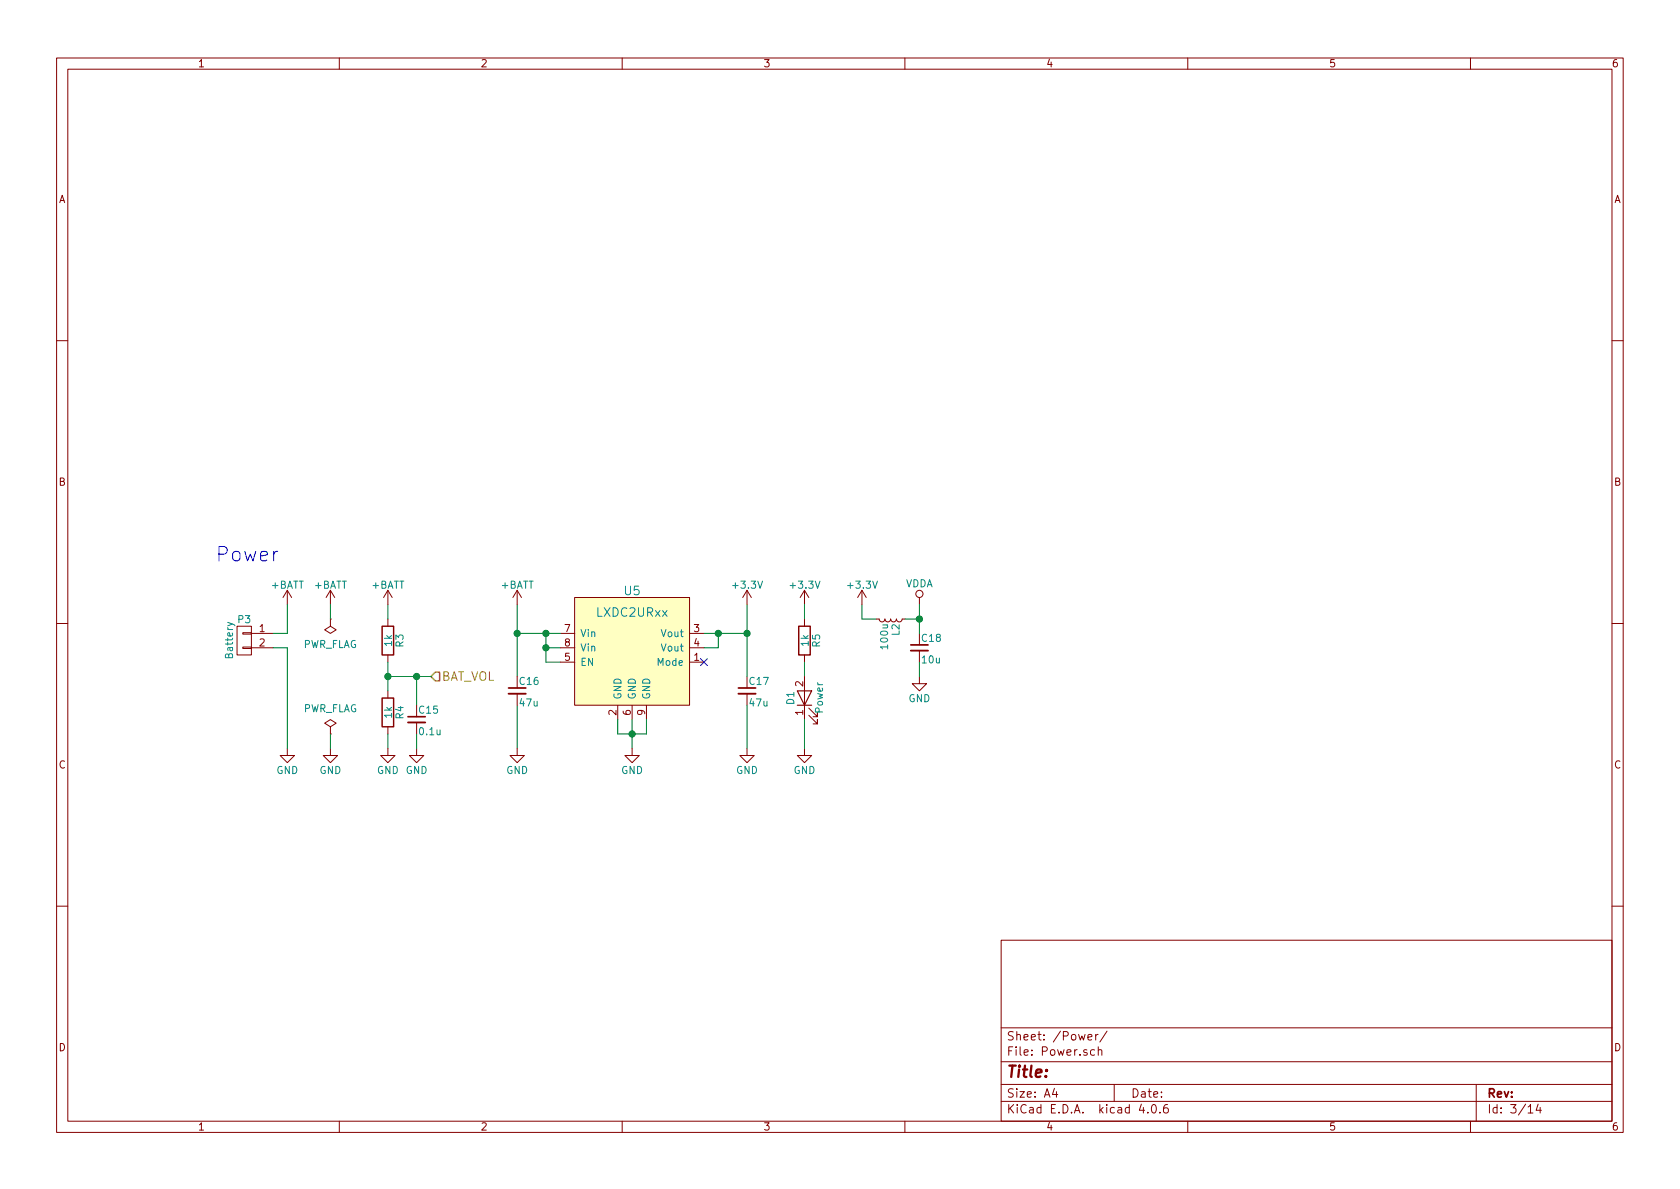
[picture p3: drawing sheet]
EESchema Schematic File Version 2
LIBS:power
LIBS:device
LIBS:transistors
LIBS:conn
LIBS:linear
LIBS:regul
LIBS:74xx
LIBS:cmos4000
LIBS:adc-dac
LIBS:memory
LIBS:xilinx
LIBS:microcontrollers
LIBS:dsp
LIBS:microchip
LIBS:analog_switches
LIBS:motorola
LIBS:texas
LIBS:intel
LIBS:audio
LIBS:interface
LIBS:digital-audio
LIBS:philips
LIBS:display
LIBS:cypress
LIBS:siliconi
LIBS:opto
LIBS:atmel
LIBS:contrib
LIBS:valves
LIBS:KERISE
LIBS:74xgxx
LIBS:ac-dc
LIBS:actel
LIBS:allegro
LIBS:Altera
LIBS:analog_devices
LIBS:battery_management
LIBS:bbd
LIBS:bosch
LIBS:brooktre
LIBS:cmos_ieee
LIBS:dc-dc
LIBS:diode
LIBS:elec-unifil
LIBS:ESD_Protection
LIBS:ftdi
LIBS:gennum
LIBS:graphic
LIBS:hc11
LIBS:ir
LIBS:Lattice
LIBS:leds
LIBS:logo
LIBS:maxim
LIBS:mechanical
LIBS:microchip_dspic33dsc
LIBS:microchip_pic10mcu
LIBS:microchip_pic12mcu
LIBS:microchip_pic16mcu
LIBS:microchip_pic18mcu
LIBS:microchip_pic24mcu
LIBS:microchip_pic32mcu
LIBS:modules
LIBS:motor_drivers
LIBS:motors
LIBS:msp430
LIBS:nordicsemi
LIBS:nxp
LIBS:nxp_armmcu
LIBS:onsemi
LIBS:Oscillators
LIBS:Power_Management
LIBS:powerint
LIBS:pspice
LIBS:references
LIBS:relays
LIBS:rfcom
LIBS:sensors
LIBS:silabs
LIBS:stm8
LIBS:stm32
LIBS:supertex
LIBS:switches
LIBS:transf
LIBS:triac_thyristor
LIBS:ttl_ieee
LIBS:video
LIBS:wiznet
LIBS:Worldsemi
LIBS:Xicor
LIBS:zetex
LIBS:Zilog
LIBS:KERISE-cache
EELAYER 25 0
EELAYER END
$Descr A4 11693 8268
encoding utf-8
Sheet 3 14
Title ""
Date ""
Rev ""
Comp ""
Comment1 ""
Comment2 ""
Comment3 ""
Comment4 ""
$EndDescr
$Comp
L +BATT #PWR24
U 1 1
P 2000 4200
F 0 "#PWR24" H 2000 4050 50  0001 C CNN
F 1 "+BATT" H 2000 4340 50  0000 C CNN
F 2 "" H 2000 4200 50  0000 C CNN
F 3 "" H 2000 4200 50  0000 C CNN
	1    2000 4200
	1    0    0    -1  
$EndComp
Text Notes 1500 3900 0    100  ~ 0
Power
$Comp
L R R3
U 1 1
P 2700 4450
F 0 "R3" V 2780 4450 50  0000 C CNN
F 1 "1k" V 2700 4450 50  0000 C CNN
F 2 "Resistors_SMD:R_0201" V 2630 4450 50  0001 C CNN
F 3 "" H 2700 4450 50  0000 C CNN
	1    2700 4450
	1    0    0    -1  
$EndComp
$Comp
L R R4
U 1 1
P 2700 4950
F 0 "R4" V 2780 4950 50  0000 C CNN
F 1 "1k" V 2700 4950 50  0000 C CNN
F 2 "Resistors_SMD:R_0201" V 2630 4950 50  0001 C CNN
F 3 "" H 2700 4950 50  0000 C CNN
	1    2700 4950
	1    0    0    -1  
$EndComp
$Comp
L GND #PWR29
U 1 1
P 2700 5200
F 0 "#PWR29" H 2700 4950 50  0001 C CNN
F 1 "GND" H 2700 5050 50  0000 C CNN
F 2 "" H 2700 5200 50  0000 C CNN
F 3 "" H 2700 5200 50  0000 C CNN
	1    2700 5200
	1    0    0    -1  
$EndComp
Text HLabel 3000 4700 2    60   Input ~ 0
BAT_VOL
$Comp
L GND #PWR27
U 1 1
P 2300 5200
F 0 "#PWR27" H 2300 4950 50  0001 C CNN
F 1 "GND" H 2300 5050 50  0000 C CNN
F 2 "" H 2300 5200 50  0000 C CNN
F 3 "" H 2300 5200 50  0000 C CNN
	1    2300 5200
	1    0    0    -1  
$EndComp
$Comp
L PWR_FLAG #FLG2
U 1 1
P 2300 5100
F 0 "#FLG2" H 2300 5195 50  0001 C CNN
F 1 "PWR_FLAG" H 2300 5280 50  0000 C CNN
F 2 "" H 2300 5100 50  0000 C CNN
F 3 "" H 2300 5100 50  0000 C CNN
	1    2300 5100
	1    0    0    -1  
$EndComp
$Comp
L PWR_FLAG #FLG1
U 1 1
P 2300 4300
F 0 "#FLG1" H 2300 4395 50  0001 C CNN
F 1 "PWR_FLAG" H 2300 4480 50  0000 C CNN
F 2 "" H 2300 4300 50  0000 C CNN
F 3 "" H 2300 4300 50  0000 C CNN
	1    2300 4300
	-1   0    0    1   
$EndComp
$Comp
L +BATT #PWR26
U 1 1
P 2300 4200
F 0 "#PWR26" H 2300 4050 50  0001 C CNN
F 1 "+BATT" H 2300 4340 50  0000 C CNN
F 2 "" H 2300 4200 50  0000 C CNN
F 3 "" H 2300 4200 50  0000 C CNN
	1    2300 4200
	1    0    0    -1  
$EndComp
$Comp
L R R5
U 1 1
P 5600 4450
F 0 "R5" V 5680 4450 50  0000 C CNN
F 1 "1k" V 5600 4450 50  0000 C CNN
F 2 "Resistors_SMD:R_0201" V 5530 4450 50  0001 C CNN
F 3 "" H 5600 4450 50  0000 C CNN
	1    5600 4450
	1    0    0    -1  
$EndComp
$Comp
L GND #PWR37
U 1 1
P 5600 5200
F 0 "#PWR37" H 5600 4950 50  0001 C CNN
F 1 "GND" H 5600 5050 50  0000 C CNN
F 2 "" H 5600 5200 50  0000 C CNN
F 3 "" H 5600 5200 50  0000 C CNN
	1    5600 5200
	1    0    0    -1  
$EndComp
$Comp
L CONN_01X02 P3
U 1 1
P 1700 4450
F 0 "P3" H 1700 4600 50  0000 C CNN
F 1 "Battery" V 1800 4450 50  0000 C CNN
F 2 "Connectors_Hirose:Hirose_DF13-02P-1.25DSA_02x1.25mm_Straight" H 1700 4450 50  0001 C CNN
F 3 "" H 1700 4450 50  0000 C CNN
	1    1700 4450
	-1   0    0    -1  
$EndComp
$Comp
L +BATT #PWR28
U 1 1
P 2700 4200
F 0 "#PWR28" H 2700 4050 50  0001 C CNN
F 1 "+BATT" H 2700 4340 50  0000 C CNN
F 2 "" H 2700 4200 50  0000 C CNN
F 3 "" H 2700 4200 50  0000 C CNN
	1    2700 4200
	1    0    0    -1  
$EndComp
$Comp
L +3.3V #PWR36
U 1 1
P 5600 4200
F 0 "#PWR36" H 5600 4050 50  0001 C CNN
F 1 "+3.3V" H 5600 4340 50  0000 C CNN
F 2 "" H 5600 4200 50  0000 C CNN
F 3 "" H 5600 4200 50  0000 C CNN
	1    5600 4200
	1    0    0    -1  
$EndComp
$Comp
L LXDC2URxx U5
U 1 1
P 4400 4250
F 0 "U5" H 4400 4400 60  0000 C CNN
F 1 "LXDC2URxx" H 4400 4250 60  0000 C CNN
F 2 "mouse:LXDC2UR" H 4400 4250 60  0001 C CNN
F 3 "" H 4400 4250 60  0000 C CNN
	1    4400 4250
	1    0    0    -1  
$EndComp
$Comp
L +BATT #PWR31
U 1 1
P 3600 4200
F 0 "#PWR31" H 3600 4050 50  0001 C CNN
F 1 "+BATT" H 3600 4340 50  0000 C CNN
F 2 "" H 3600 4200 50  0000 C CNN
F 3 "" H 3600 4200 50  0000 C CNN
	1    3600 4200
	1    0    0    -1  
$EndComp
$Comp
L GND #PWR33
U 1 1
P 4400 5200
F 0 "#PWR33" H 4400 4950 50  0001 C CNN
F 1 "GND" H 4400 5050 50  0000 C CNN
F 2 "" H 4400 5200 50  0000 C CNN
F 3 "" H 4400 5200 50  0000 C CNN
	1    4400 5200
	1    0    0    -1  
$EndComp
$Comp
L +3.3V #PWR34
U 1 1
P 5200 4200
F 0 "#PWR34" H 5200 4050 50  0001 C CNN
F 1 "+3.3V" H 5200 4340 50  0000 C CNN
F 2 "" H 5200 4200 50  0000 C CNN
F 3 "" H 5200 4200 50  0000 C CNN
	1    5200 4200
	1    0    0    -1  
$EndComp
NoConn ~ 4900 4600
$Comp
L C_Small C17
U 1 1
P 5200 4800
F 0 "C17" H 5210 4870 50  0000 L CNN
F 1 "47u" H 5210 4720 50  0000 L CNN
F 2 "Capacitors_SMD:C_0805" H 5200 4800 50  0001 C CNN
F 3 "" H 5200 4800 50  0000 C CNN
	1    5200 4800
	1    0    0    -1  
$EndComp
$Comp
L GND #PWR35
U 1 1
P 5200 5200
F 0 "#PWR35" H 5200 4950 50  0001 C CNN
F 1 "GND" H 5200 5050 50  0000 C CNN
F 2 "" H 5200 5200 50  0000 C CNN
F 3 "" H 5200 5200 50  0000 C CNN
	1    5200 5200
	1    0    0    -1  
$EndComp
$Comp
L GND #PWR25
U 1 1
P 2000 5200
F 0 "#PWR25" H 2000 4950 50  0001 C CNN
F 1 "GND" H 2000 5050 50  0000 C CNN
F 2 "" H 2000 5200 50  0000 C CNN
F 3 "" H 2000 5200 50  0000 C CNN
	1    2000 5200
	1    0    0    -1  
$EndComp
Wire Wire Line
	2700 5100 2700 5200
Wire Wire Line
	2700 4200 2700 4300
Wire Wire Line
	2700 4700 3000 4700
Wire Wire Line
	2700 4600 2700 4800
Connection ~ 2700 4700
Wire Wire Line
	2300 5100 2300 5200
Wire Wire Line
	2300 4200 2300 4300
Wire Wire Line
	5600 4700 5600 4600
Wire Wire Line
	5600 4300 5600 4200
Wire Wire Line
	1900 4500 2000 4500
Wire Wire Line
	2000 4500 2000 5200
Wire Wire Line
	2000 4400 1900 4400
Wire Wire Line
	3600 4400 3900 4400
Wire Wire Line
	3600 4200 3600 4700
Wire Wire Line
	3900 4500 3800 4500
Wire Wire Line
	3800 4400 3800 4600
Connection ~ 3800 4400
Wire Wire Line
	3800 4600 3900 4600
Connection ~ 3800 4500
Wire Wire Line
	4400 5000 4400 5200
Wire Wire Line
	4300 5100 4500 5100
Wire Wire Line
	4300 5100 4300 5000
Connection ~ 4400 5100
Wire Wire Line
	4500 5100 4500 5000
Wire Wire Line
	5200 4200 5200 4700
Wire Wire Line
	4900 4400 5200 4400
Wire Wire Line
	4900 4500 5000 4500
Wire Wire Line
	5000 4500 5000 4400
Connection ~ 5000 4400
Wire Wire Line
	5200 5200 5200 4900
Connection ~ 5200 4400
Wire Wire Line
	2000 4200 2000 4400
$Comp
L GND #PWR32
U 1 1
P 3600 5200
F 0 "#PWR32" H 3600 4950 50  0001 C CNN
F 1 "GND" H 3600 5050 50  0000 C CNN
F 2 "" H 3600 5200 50  0000 C CNN
F 3 "" H 3600 5200 50  0000 C CNN
	1    3600 5200
	1    0    0    -1  
$EndComp
Wire Wire Line
	3600 5200 3600 4900
Connection ~ 3600 4400
$Comp
L LED D1
U 1 1
P 5600 4850
F 0 "D1" H 5600 4950 50  0000 C CNN
F 1 "Power" H 5600 4750 50  0000 C CNN
F 2 "LEDs:LED_0402" H 5600 4850 50  0001 C CNN
F 3 "" H 5600 4850 50  0001 C CNN
	1    5600 4850
	0    -1   -1   0   
$EndComp
Wire Wire Line
	5600 5000 5600 5200
$Comp
L +3.3V #PWR38
U 1 1
P 6000 4200
F 0 "#PWR38" H 6000 4050 50  0001 C CNN
F 1 "+3.3V" H 6000 4340 50  0000 C CNN
F 2 "" H 6000 4200 50  0001 C CNN
F 3 "" H 6000 4200 50  0001 C CNN
	1    6000 4200
	1    0    0    -1  
$EndComp
$Comp
L VDDA #PWR39
U 1 1
P 6400 4200
F 0 "#PWR39" H 6400 4050 50  0001 C CNN
F 1 "VDDA" H 6400 4350 50  0000 C CNN
F 2 "" H 6400 4200 50  0001 C CNN
F 3 "" H 6400 4200 50  0001 C CNN
	1    6400 4200
	1    0    0    -1  
$EndComp
$Comp
L L_Small L2
U 1 1
P 6200 4300
F 0 "L2" H 6230 4340 50  0000 L CNN
F 1 "100u" H 6230 4260 50  0000 L CNN
F 2 "Capacitors_SMD:C_0603" H 6200 4300 50  0001 C CNN
F 3 "" H 6200 4300 50  0001 C CNN
	1    6200 4300
	0    1    1    0   
$EndComp
$Comp
L C_Small C18
U 1 1
P 6400 4500
F 0 "C18" H 6410 4570 50  0000 L CNN
F 1 "10u" H 6410 4420 50  0000 L CNN
F 2 "Capacitors_SMD:C_0402" H 6400 4500 50  0001 C CNN
F 3 "" H 6400 4500 50  0001 C CNN
	1    6400 4500
	1    0    0    -1  
$EndComp
Wire Wire Line
	6400 4200 6400 4400
$Comp
L GND #PWR40
U 1 1
P 6400 4700
F 0 "#PWR40" H 6400 4450 50  0001 C CNN
F 1 "GND" H 6400 4550 50  0000 C CNN
F 2 "" H 6400 4700 50  0000 C CNN
F 3 "" H 6400 4700 50  0000 C CNN
	1    6400 4700
	1    0    0    -1  
$EndComp
Wire Wire Line
	6400 4700 6400 4600
Wire Wire Line
	6300 4300 6400 4300
Connection ~ 6400 4300
Wire Wire Line
	6100 4300 6000 4300
Wire Wire Line
	6000 4300 6000 4200
$Comp
L C_Small C16
U 1 1
P 3600 4800
F 0 "C16" H 3610 4870 50  0000 L CNN
F 1 "47u" H 3610 4720 50  0000 L CNN
F 2 "Capacitors_SMD:C_0805" H 3600 4800 50  0001 C CNN
F 3 "" H 3600 4800 50  0000 C CNN
	1    3600 4800
	1    0    0    -1  
$EndComp
$Comp
L C_Small C15
U 1 1
P 2900 5000
F 0 "C15" H 2910 5070 50  0000 L CNN
F 1 "0.1u" H 2910 4920 50  0000 L CNN
F 2 "Capacitors_SMD:C_0201" H 2900 5000 50  0001 C CNN
F 3 "" H 2900 5000 50  0001 C CNN
	1    2900 5000
	1    0    0    -1  
$EndComp
$Comp
L GND #PWR30
U 1 1
P 2900 5200
F 0 "#PWR30" H 2900 4950 50  0001 C CNN
F 1 "GND" H 2900 5050 50  0000 C CNN
F 2 "" H 2900 5200 50  0000 C CNN
F 3 "" H 2900 5200 50  0000 C CNN
	1    2900 5200
	1    0    0    -1  
$EndComp
Wire Wire Line
	2900 4700 2900 4900
Connection ~ 2900 4700
Wire Wire Line
	2900 5100 2900 5200
$EndSCHEMATC
